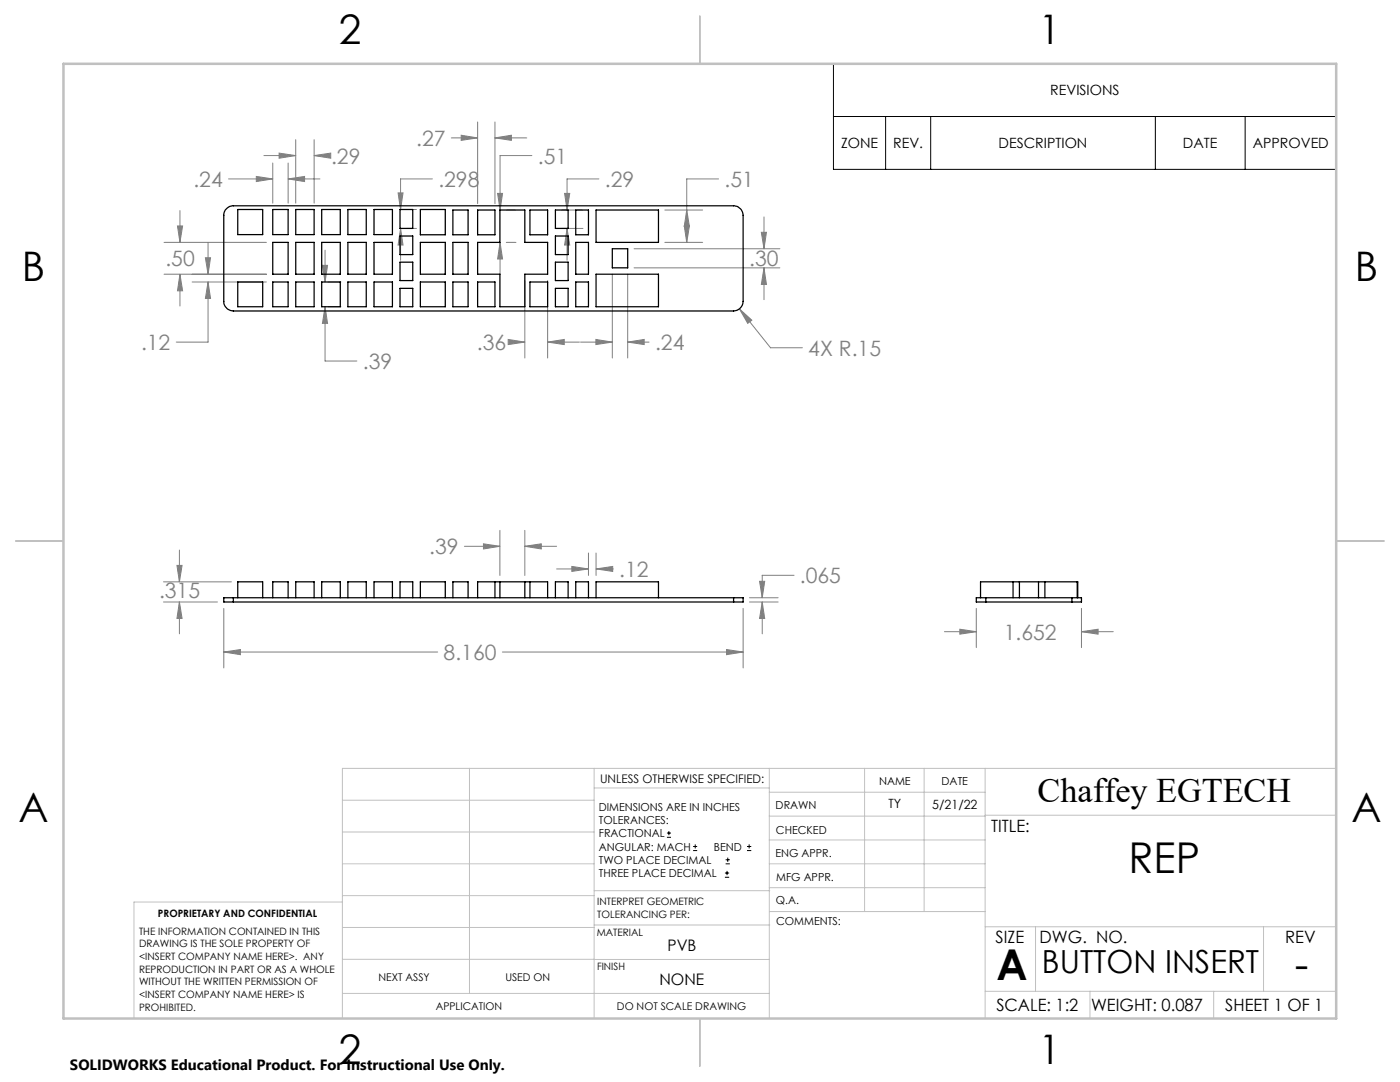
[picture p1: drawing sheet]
<svg xmlns="http://www.w3.org/2000/svg" width="279mm" height="216mm" viewBox="0 0 279 216" stroke-linecap="round" stroke-linejoin="round" font-family="sans-serif">
<g fill="none" stroke="#000" stroke-width=".2">
<path d="M166.3 12.7h100.4v21.1h-100.4zM166.3 23.2h100.4M176.7 23.2v10.6M185.7 23.2v10.6M230.6 23.2v10.6M248.5 23.2v10.6M133.1 167.1h.8M133.1 166.2h.8M133.5 165.8v.9M138.3 169.7h.8M138.3 168.9h.8M138.7 168.5v.8"/>
<path d="M144.7 175h.8M144.7 174.2h.8M144.8 172.4h.9M144.8 171.6h.9M145.1 173.8v.8M145.2 171.1v.9M149.1 169.7h.8M149.1 168.9h.8M149.5 168.5v.8"/>
</g>
<g fill="none" stroke="#808080" stroke-width=".2">
<path d="M45.6 35.7h8.8M51.2 35.2l3.2 .5-3.2 .5zM52.7 31h6.3M54.4 32.5v8M55.7 30.6l3.3 .4-3.3 .6zM57.5 35.7l3.3-.5v1zM57.5 35.7h6.4M57.5 32.5v8M59 27.9v12.6M62.7 31l3.3-.4v1zM62.7 31h2.2M62.7 27.9v12.6"/>
<path d="M79.4 38.5h1l-.5 3.3zM86.3 35.7h-6.4v6.1M90.1 27.5h5.2M92 27l3.3 .5-3.3 .5zM95.3 24.3v16.3M98.8 27.5l3.3-.5v1zM98.8 24.3v16.3M98.8 27.5h6.3M99.3 38.6h1l-.5 3.3zM106.2 31h-6.4v10.9M112.7 38.6h1l-.5 3.3zM119.5 35.7h-6.3v6.2"/>
<path d="M143.4 35.7h-6.3v12.7M32.7 48.4h20.5M32.7 54.7h20.5M35.4 45.1h1l-.5 3.3zM35.9 54.7l.5 3.3h-1zM35.9 42v6.4M35.9 54.7v6.4M38.3 56.3h14.9M41 51.4h1l-.5 3.3zM41.5 56.3l.5 3.2h-1zM41.5 56.3v12h-6.3M41.5 48.4v6.3"/>
<path d="M64.3 53h1.1l-.5 3.3zM64.9 49.9v6.4M65.5 56.3h2.6M79.9 45.6l.5 3.3h-1zM79.9 45.6v6.3M81.1 41.8h2M81.1 45.6h2M99.8 48.4l.5 3.3h-1zM99.8 48.4v6.3M101 48.4h2M101 41.9h2M104.7 56v15.4"/>
<path d="M109.3 56v15.4M112.1 45.6h4.2M112.1 41.9h4.2M113.2 45.6l.5 3.3h-1zM113.2 45.6v6.3M122.2 54.7v16.7M125.3 54.7v16.7M126.5 53.4h29.1M126.5 49.6h29.1M132.7 48.4h7.5M132.7 41.9h7.5M136.6 45.1h1l-.5 3.3z"/>
<path d="M137.1 41.9l.5 3.3h-1zM151.9 46.4h1.1l-.5 3.2zM152.5 53.4l.5 3.4h-1.1zM152.5 43.3v6.3M152.5 53.4v6.4M64.9 61.2l.5 3.3h-1.1zM64.9 61.2v10.8h6.3M65.5 61.2h2.6M101.4 67.7l3.3 .6-3.3 .5zM102.2 68.3h2.5M109.3 68.3l3.3-.6v1.1zM109.3 68.3h6.3"/>
<path d="M115.9 68.3h6.3M118.9 67.7l3.3 .6-3.3 .5zM125.3 68.3l3.3-.6v1.1zM125.3 68.3h4.2M147.6 61.6l2.4 2.3-.8 .6zM147.6 61.6l6.2 7.8h6.3M32.6 116.1h13.6M35.3 112.8h1l-.5 3.3zM35.8 109.7v6.4M92.7 109h7.1M96.5 108.5l3.3 .5-3.3 .5zM99.8 105.8v9"/>
<path d="M104.7 109l3.3-.5v1zM104.7 105.8v9M104.7 109h6.4M111.1 113.5h6.3M114.1 113l3.3 .5-3.3 .5zM117.4 110.3v4.5M119 113.5l3.3-.5v1zM119 110.3v4.5M119 113.5h3.4M149.6 119.3h5.7M151.6 116h1l-.5 3.3zM158.5 114.8h-6.4v4.5"/>
<path d="M32.6 120.1h10.8M35.8 120.1l.5 3.3h-1zM35.8 120.1v6.4M44.7 130.1l3.3-.5v1zM44.7 121.4v11.9M44.7 130.1h42.6M100.3 130.1h48M145 129.6l3.3 .5-3.3 .5zM148.3 121.4v11.9M149.6 120.1h5.7M152.1 120.1l.5 3.3h-1zM152.1 120.1v6.4"/>
<path d="M188.5 126h6.3M191.6 125.6l3.2 .4-3.2 .5zM194.8 121.4v7.8M215.8 126l3.3-.4v.9zM215.8 121.4v7.8M215.8 126h6.4"/>
</g>
<g fill="none" stroke="#c0c0c0" stroke-width=".2">
<path d="M68.3 159.7h50.3M93.7 153.3v44.9M118.6 153.3v49.9M118.6 157.2h34.9M153.5 153.3v49.9M153.5 158.1h43.1M172.5 153.3v28.6M184.4 153.3v28.6M196.6 153.3v49.9M266.7 153.3h-198.4v49.9M68.3 178.7h50.3M68.3 172.4h50.3"/>
<path d="M68.3 166h50.3M68.3 180h-41.6v23.2M118.6 177.7h35M153.5 167.6h43.1M153.5 162.8h43.1M153.5 172.4h43.1M153.5 177.1h43.1M196.6 162.7h70.1M68.3 198.2h85.2M68.3 191.4l85.2 .1M68.3 185.1h50.3M118.6 184.6h35"/>
<path d="M153.6 181.9h43M196.6 197.8h70.1M196.6 184.9h70.1M206.7 184.9v12.9M217.5 197.8v5.4M242.2 197.8v5.4M252.2 184.9v12.9"/>
</g>
<path d="M139.7 3.2v9.5M3.1 107.9h9.6M266.7 107.9h9.5M139.7 203.2v9.6" fill="none" stroke="#c0c0c0" stroke-width=".25"/>
<path d="M12.7 12.7h254v190.5h-254z" fill="none" stroke="#c0c0c0" stroke-width=".5"/>
<path d="M145 129.6l3.3 .5-3.3 .5zM44.7 130.1l3.3-.5v1zM151.6 116h1l-.5 3.3zM152.1 120.1l.5 3.3h-1zM35.8 120.1l.5 3.3h-1zM35.3 112.8h1l-.5 3.3zM119 113.5l3.3-.5v1zM114.1 113l3.3 .5-3.3 .5zM96.5 108.5l3.3 .5-3.3 .5zM104.7 109l3.3-.5v1zM35.4 45.1h1l-.5 3.3zM35.9 54.7l.5 3.3h-1zM64.3 53h1.1l-.5 3.3zM64.9 61.2l.5 3.3h-1.1zM79.4 38.5h1l-.5 3.3zM79.9 45.6l.5 3.3h-1zM112.7 38.6h1l-.5 3.3zM113.2 45.6l.5 3.3h-1zM136.6 45.1h1l-.5 3.3zM137.1 41.9l.5 3.3h-1zM99.3 38.6h1l-.5 3.3zM99.8 48.4l.5 3.3h-1zM101.4 67.7l3.3 .6-3.3 .5zM109.3 68.3l3.3-.6v1.1zM118.9 67.7l3.3 .6-3.3 .5zM125.3 68.3l3.3-.6v1.1zM152.5 53.4l.5 3.4h-1.1zM151.9 46.4h1.1l-.5 3.2zM147.6 61.6l1.6 2.9 .8-.6zM57.5 35.7l3.3-.5v1zM51.2 35.2l3.2 .5-3.2 .5zM62.7 31l3.3-.4v1zM55.7 30.6l3.3 .4-3.3 .6zM98.8 27.5l3.3-.5v1zM92 27l3.3 .5-3.3 .5zM41.5 56.3l.5 3.2h-1zM41 51.4h1l-.5 3.3zM191.6 125.6l3.2 .4-3.2 .5zM215.8 126l3.3-.4v.9z" fill="#808080"/>
<g fill="none" stroke="#000" stroke-width=".25">
<path d="M45 41.9a1.97 1.97 0 0 1 1.6-.8h99.8a1.98 1.98 0 0 1 1.9 1.9v17.1a1.98 1.98 0 0 1-1.9 2h-99.8a1.92 1.92 0 0 1-1.9-2v-17.4zM47.4 41.8h5v5h-5zM47.4 56.3h5v4.9h-5zM54.4 41.8h3.1v5h-3.1zM54.4 48.4h3.1v6.3h-3.1zM54.4 56.3h3.1v4.9h-3.1zM59 41.8h3.7v5h-3.7zM59 48.4h3.7v6.3h-3.7zM59 56.3h3.7v4.9h-3.7zM64.2 41.8h3.7v5h-3.7zM64.2 48.4h3.7v6.3h-3.7zM64.2 56.3h3.7v4.9h-3.7z"/>
<path d="M69.4 41.8h3.7v5h-3.7zM69.4 48.4h3.7v6.3h-3.7zM69.4 56.3h3.7v4.9h-3.7zM74.6 41.8h3.7v5h-3.7zM74.6 48.4h3.7v6.3h-3.7zM74.6 56.3h3.7v4.9h-3.7zM79.8 41.8h2.6v3.8h-2.6zM79.8 47.1h2.6v3.7h-2.6zM79.8 52.3h2.6v3.7h-2.6zM79.8 57.5h2.6v3.7h-2.6zM83.9 41.8h5v5h-5zM83.9 48.4h5v6.3h-5z"/>
<path d="M83.9 56.3h5v4.9h-5zM90.4 41.9h3v4.9h-3zM90.4 48.4h3v6.3h-3zM90.4 56.3h3v4.9h-3zM95.3 41.9h3.5v4.9h-3.5zM95.3 56.3h3.5v4.9h-3.5zM99.8 41.9h4.9v6.5h4.6v6.3h-4.6v6.5h-4.9v-6.5h-4.5v-6.3h4.5zM105.8 41.9h3.5v4.9h-3.5zM105.8 56.3h3.5v4.9h-3.5zM110.8 41.9h2.6v3.7h-2.6zM110.8 47.1h2.6v3.7h-2.6zM110.8 52.3h2.6v3.7h-2.6z"/>
<path d="M110.8 57.5h2.6v3.7h-2.6zM114.9 41.9h2.5v4.9h-2.5zM114.9 48.4h2.5v6.3h-2.5zM114.9 56.3h2.5v4.9h-2.5zM119 41.9h12.4v6.5h-12.4zM119 54.7h12.4v6.5h-12.4zM122.2 49.6h3.1v3.8h-3.1zM46.6 119.3h-1.9v.8h1.9M46.6 119.3v.8M46.6 119.3h99.8M47.4 119.3v-3.2h5v3.2M54.4 119.3v-3.2h3.1v3.2"/>
<path d="M59 119.3v-3.2h3.7v3.2M64.2 119.3v-3.2h3.7v3.2M69.4 119.3v-3.2h3.7v3.2M74.6 119.3v-3.2h3.7v3.2M79.8 119.3v-3.2h2.6v3.2M83.9 119.3v-3.2h5v3.2M90.4 119.3v-3.2h3v3.2M95.3 119.3v-3.2h14v3.2M98.8 116.1v3.2M99.8 116.1v3.2M104.7 116.1v3.2M105.8 116.1v3.2"/>
<path d="M110.8 119.3v-3.2h2.6v3.2M114.9 119.3v-3.2h2.5v3.2M119 119.3v-3.2h12.4v3.2M146.4 119.3h1.9v.8h-1.9M146.4 119.3v.8M195.7 119.3v-3.2h19.4v3.2M196.7 119.3h-1.9v.8h1.9M196.7 119.3h17.2M196.7 119.3v.8M202.2 116.1v3.2M203.4 116.1v3.2M207.3 116.1v3.2"/>
<path d="M208.5 116.1v3.2M213.9 119.3h1.9v.8h-1.9M213.9 119.3v.8M215 116.1v3.2M46.6 120.1h99.8M196.7 120.1h17.2"/>
</g>
<g font-size="8.5">
<text x="225.2" y="174.2">REP</text>
<text x="198.9" y="195.5">A</text>
<text x="258.4" y="195.4">-</text>
</g>
<g font-size="8.1">
<text x="67.6" y="8.9">2</text>
<text x="207.3" y="8.9">1</text>
<text x="4.4" y="56.2">B</text>
<text x="270.4" y="56.2">B</text>
<text x="3.7" y="164.1">A</text>
<text x="269.7" y="164.1">A</text>
<text x="67.6" y="212.4">2</text>
<text x="207.3" y="212.4">1</text>
</g>
<text font-size="6.9" x="207.1" y="160.1">Chaffey EGTECH</text>
<text font-size="6.3" x="207.9" y="194.1">BUTTON INSERT</text>
<g font-size="4.2" fill="#808080">
<text x="83.1" y="29.1">.27</text>
<text x="66.1" y="32.6">.29</text>
<text x="107.3" y="32.6">.51</text>
<text x="38.6" y="37.3">.24</text>
<text x="87.5" y="37.3">.298</text>
<text x="120.7" y="37.3">.29</text>
<text x="144.6" y="37.3">.51</text>
<text x="33" y="53.1">.50</text>
<text x="149.5" y="53.1">.30</text>
<text x="28.1" y="69.8">.12</text>
<text x="95.2" y="69.8">.36</text>
<text x="130.7" y="69.8">.24</text>
<text x="161.3" y="71">4X R.15</text>
<text x="72.4" y="73.6">.39</text>
<text x="85.6" y="110.6">.39</text>
<text x="31.7" y="119.4">.315</text>
<text x="123.6" y="115.1">.12</text>
<text x="159.6" y="116.4">.065</text>
<text x="88.5" y="131.7">8.160</text>
<text x="200.3" y="127.6">1.652</text>
</g>
<g font-size="3.4">
<text x="197.8" y="166">TITLE:</text>
<text x="198.7" y="188.1">SIZE</text>
<text x="207.5" y="188.1">DWG. NO.</text>
<text x="256.5" y="188.2">REV</text>
<text x="198.8" y="201.7">SCALE: 1:2</text>
<text x="217.7" y="201.8">WEIGHT: 0.087</text>
<text x="244.5" y="201.7">SHEET 1 OF 1</text>
</g>
<g font-size="3.2">
<text x="133.2" y="189.8">PVB</text>
<text x="131.6" y="196.6">NONE</text>
</g>
<text font-size="3" x="14" y="213.5">SOLIDWORKS Educational Product. For Instructional Use Only.</text>
<g font-size="2.8">
<text x="209.6" y="19">REVISIONS</text>
<text x="167.9" y="29.6">ZONE</text>
<text x="178.3" y="29.6">REV.</text>
<text x="199.3" y="29.6">DESCRIPTION</text>
<text x="236.1" y="29.6">DATE</text>
<text x="250" y="29.6">APPROVED</text>
</g>
<g font-size="2.5">
<text x="177.3" y="161.3">TY</text>
<text x="186.1" y="161.4">5/21/22</text>
</g>
<text font-size="2.4" x="119.8" y="156.2">UNLESS OTHERWISE SPECIFIED:</text>
<g font-size="2.2">
<text x="119.5" y="161.8">DIMENSIONS ARE IN INCHES</text>
<text x="154.8" y="161.4">DRAWN</text>
<text x="175.4" y="156.6">NAME</text>
<text x="187.9" y="156.7">DATE</text>
<text x="119.5" y="164.4">TOLERANCES:</text>
<text x="119.5" y="167.1">FRACTIONAL</text>
<text x="154.9" y="166.3">CHECKED</text>
<text x="119.5" y="169.7">ANGULAR: MACH</text>
<text x="119.5" y="172.4">TWO PLACE DECIMAL</text>
<text x="142.5" y="169.7">BEND</text>
<text x="154.8" y="171">ENG APPR.</text>
<text x="119.5" y="175">THREE PLACE DECIMAL</text>
<text x="154.9" y="175.7">MFG APPR.</text>
<text x="154.9" y="180.4">Q.A.</text>
<text x="154.9" y="184.6">COMMENTS:</text>
</g>
<g font-size="2.1">
<text x="75.5" y="195.7">NEXT ASSY</text>
<text x="100.9" y="195.7">USED ON</text>
<text x="86.9" y="201.5">APPLICATION</text>
<text x="123.1" y="201.6">DO NOT SCALE DRAWING</text>
</g>
<g font-size="2">
<text x="31.5" y="182.9">PROPRIETARY AND CONFIDENTIAL</text>
<text x="119.2" y="180.6">INTERPRET GEOMETRIC</text>
<text x="119.2" y="183.1">TOLERANCING PER:</text>
<text x="27.8" y="186.5">THE INFORMATION CONTAINED IN THIS</text>
<text x="27.8" y="189">DRAWING IS THE SOLE PROPERTY OF</text>
<text x="27.8" y="191.6">&lt;INSERT COMPANY NAME HERE&gt;. ANY</text>
<text x="119.1" y="186.7">MATERIAL</text>
<text x="27.8" y="194.1">REPRODUCTION IN PART OR AS A WHOLE</text>
<text x="27.8" y="196.6">WITHOUT THE WRITTEN PERMISSION OF</text>
<text x="119.1" y="193.5">FINISH</text>
<text x="27.8" y="199.1">&lt;INSERT COMPANY NAME HERE&gt; IS</text>
<text x="27.8" y="201.7">PROHIBITED.</text>
</g>
</svg>
